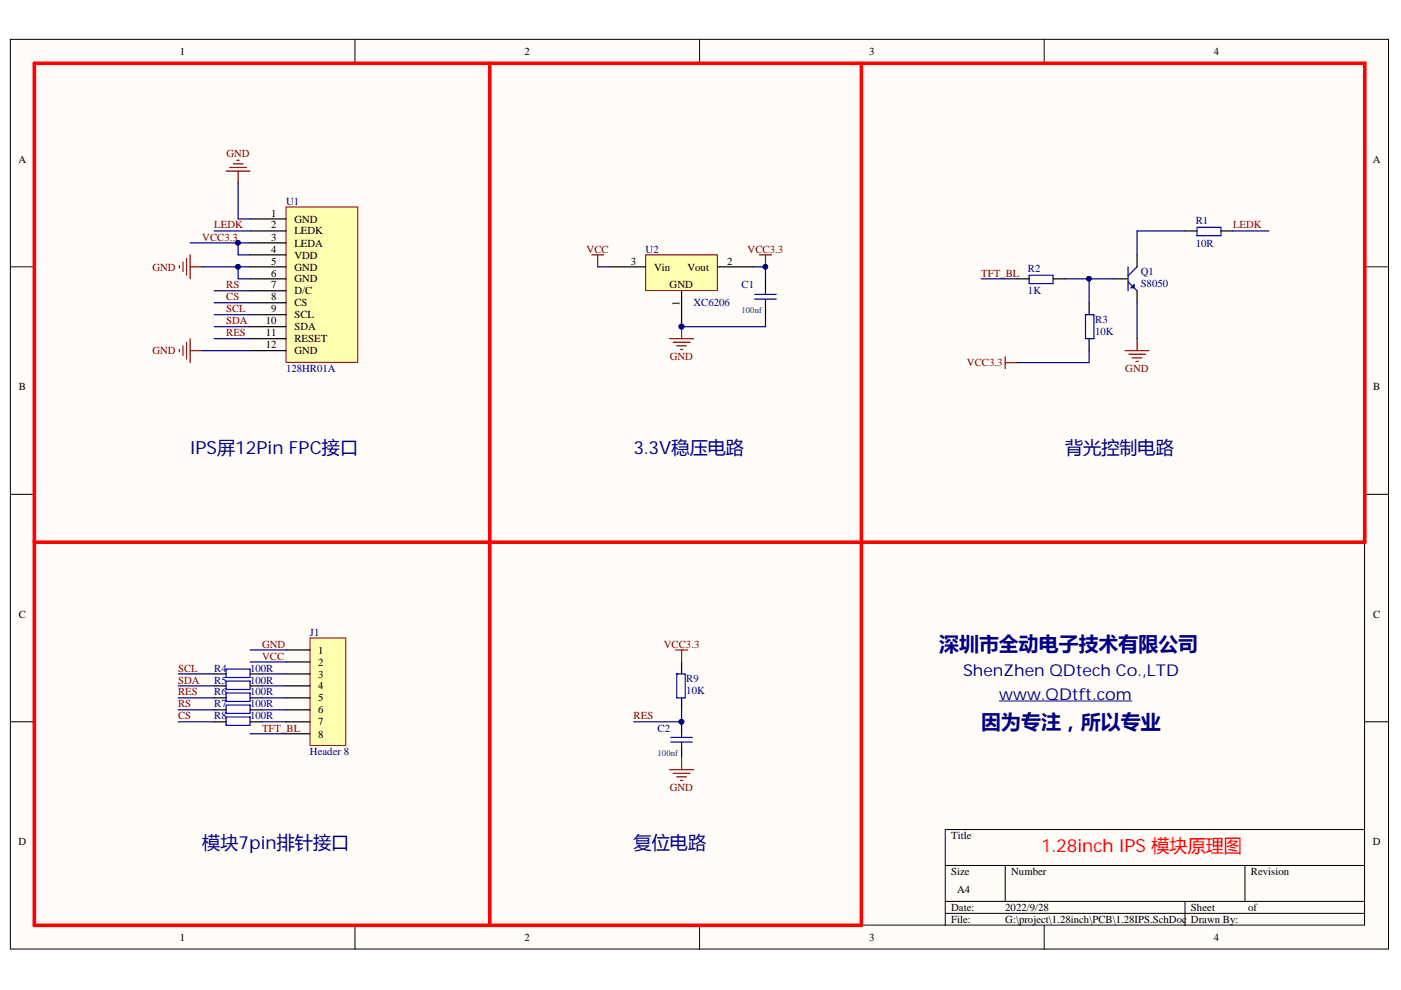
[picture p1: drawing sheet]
<svg xmlns="http://www.w3.org/2000/svg" width="297mm" height="210mm" viewBox="0 0 297 210" stroke-linecap="round" stroke-linejoin="round" font-family="sans-serif">
<g fill="#fffcf8" stroke="#000" stroke-width=".21">
<path d="M2.2 8.3h292.2v192.9h-292.2z"/>
<path d="M7.3 13.4h282v182.7h-282z"/>
</g>
<g fill="none" stroke="#000" stroke-width=".21">
<path d="M75.3 8.3v5.1M148.3 8.3v5.1M221.4 8.3v5.1M2.2 56.6h5.1M289.4 56.6h5M2.2 104.8h5.1M289.4 104.8h5M2.2 153h5.1M289.4 153h5M289.4 175.9h-89v20.3M75.3 196.2v5.1M148.3 196.2v5.1"/>
<path d="M200.4 183.5h89M200.4 191.1h89M200.4 193.7h89M213.1 183.5v7.6M221.4 196.2v5.1M251.2 191.1v5.1M263.9 183.5v7.6"/>
</g>
<path d="M218.2 58.4h5.1v1.7h-5.1zM253.8 48.2h5.1v1.8h-5.1zM160 63.4h4.6M160 62.4h4.6M162.3 61.7v.7M162.3 63.4v.8M230.2 66.7h1.7v5.1h-1.7z" fill="none" stroke="#00f" stroke-width=".25"/>
<path d="M162.3 59.1v2.6M215.7 59.1h2.5M223.3 59.1h2.5M236 59.1h3M241.1 54v2.6M251.2 49h2.6M258.9 49h2.5M162.3 64.2v2.5M230.9 64.2v2.5M230.9 71.8v2.5M241.1 61.7v2.5" fill="none" stroke="#000" stroke-width=".25"/>
<path d="M239.2 56.6v5.1M239.2 59.7l1.9 2M241.1 56.6l-1.9 1.9M239.8 61l.6-.6v.6z" fill="none" stroke="#11037f" stroke-width=".25"/>
<path d="M213.1 75.6v2.6M213.1 76.9h2.6M238.5 74.3h5.1M239.3 75.1h3.6M240.1 75.9h2M240.8 76.6h.5M241.1 71.8v2.5" fill="none" stroke="#800000" stroke-width=".25"/>
<path d="M7.3 115v-101.6h282.1v101.6h-282.1v81.2" fill="none" stroke="#f00" stroke-width=".76"/>
<path d="M211.9 148.6h28.1" fill="none" stroke="#000080" stroke-width=".21"/>
<path d="M60.6 43.9h15.2v32.9h-15.2z" fill="#ffffb0" stroke="#800000" stroke-width=".21"/>
<path d="M53 46.4h7.6M53 49h7.6M53 51.5h7.6M53 54h7.6M53 56.6h7.6M53 59.1h7.6M53 61.7h7.6M53 64.2h7.6M53 66.7h7.6M53 69.3h7.6M53 71.8h7.6M53 74.3h7.6" fill="none" stroke="#000" stroke-width=".25"/>
<g fill="none" stroke="#800000" stroke-width=".25">
<path d="M47.9 36.3h5.1M48.7 35.5h3.6M49.5 34.7h2M50.2 34h.5M50.5 36.3v2.5M38 56.3v.5M38.8 55.6v2M39.6 54.8v3.6M40.3 54v5.1M40.3 56.6h2.6M38 74.1v.5M38.8 73.3v2.1"/>
<path d="M39.6 72.6v3.5M40.3 71.8v5.1M40.3 74.3h2.6"/>
</g>
<path d="M65.7 135.3h7.6v22.8h-7.6z" fill="#ffffb0" stroke="#800000" stroke-width=".21"/>
<g fill="none" stroke="#000" stroke-width=".25">
<path d="M60.6 137.8h5.1M45.4 142.9h2.5M45.4 145.4h2.5M45.4 148h2.5M45.4 150.5h2.5M45.4 153h2.5M53 142.9h2.6M53 145.4h2.6M53 148h2.6M53 150.5h2.6M53 153h2.6M60.6 140.3h5.1"/>
<path d="M60.6 142.9h5.1M60.6 145.4h5.1M60.6 148h5.1M60.6 150.5h5.1M60.6 153h5.1M60.6 155.6h5.1M144.5 140.3v2.6M144.5 148v2.5M144.5 153v2.6M144.5 158.1v2.6"/>
</g>
<path d="M47.9 141.9h5.1v1.7h-5.1zM47.9 144.4h5.1v1.8h-5.1zM47.9 146.9h5.1v1.8h-5.1zM47.9 149.5h5.1v1.8h-5.1zM47.9 152h5.1v1.8h-5.1zM142.2 157.4h4.6M142.2 156.3h4.6M143.5 142.9h1.8v5.1h-1.8zM144.5 155.6v.7M144.5 157.4v.7" fill="none" stroke="#00f" stroke-width=".25"/>
<circle cx="144.5" cy="153" r=".48" fill="#000080" stroke="#000080" stroke-width=".21"/>
<path d="M143.2 137.8h2.6M144.5 137.8v2.5M142 163.2h5.1M142.7 164h3.6M143.5 164.7h2M144.3 165.5h.5M144.5 160.7v2.5" fill="none" stroke="#800000" stroke-width=".25"/>
<path d="M136.9 54h15.2v7.6h-15.2z" fill="#ffffb0" stroke="#800000" stroke-width=".21"/>
<path d="M129.3 56.6h7.6M152.1 56.6h7.7M144.5 61.7v7.6" fill="none" stroke="#000" stroke-width=".25"/>
<g fill="#000080" stroke="#000080" stroke-width=".21">
<circle cx="144.5" cy="69.2" r=".48"/>
<circle cx="162.3" cy="56.6" r=".48"/>
<circle cx="230.9" cy="59.1" r=".49"/>
<circle cx="50.5" cy="51.5" r=".49"/>
<circle cx="50.5" cy="56.6" r=".49"/>
<circle cx="144.5" cy="153" r=".48"/>
</g>
<path d="M125.5 54h2.5M126.7 54v2.6M161 54h2.6M162.3 54v2.6M142 71.8h5.1M142.7 72.6h3.6M143.5 73.3h2M144.3 74.1h.5M144.5 69.3v2.5" fill="none" stroke="#800000" stroke-width=".25"/>
<path d="M103.8 13.4v182.8M182.6 13.4v182.8h-175.3" fill="none" stroke="#f00" stroke-width=".76"/>
<g fill="none" stroke="#000080" stroke-width=".25">
<path d="M50.5 38.8v7.6h2.5M40.3 51.5h10.2M42.9 56.6h10.1M45.4 49h7.6M50.5 56.6v2.5h2.5M53 51.5h-2.5v2.5h2.5M126.7 56.6h2.6M159.8 56.6h2.5v2.5M208 59.1h7.7M225.8 59.1h10.2M230.9 59.1v5.1M251.2 49h-10.1v5"/>
<path d="M261.4 49h7.6M42.9 74.3h10.1M45.4 61.7h7.6M45.4 64.2h7.6M45.4 66.7h7.6M45.4 69.3h7.6M45.4 71.8h7.6M162.3 66.7v2.6h-17.8M230.9 74.3v2.6h-15.2M241.1 64.2v7.6M53 137.8h7.6M37.8 142.9h7.6"/>
<path d="M37.8 145.4h7.6M37.8 148h7.6M37.8 150.5h7.6M37.8 153h7.6M53 140.3h7.6M53 155.6h7.6M55.6 142.9h5M55.6 145.4h5M55.6 148h5M55.6 150.5h5M55.6 153h5M144.5 150.5v2.5h-10.2"/>
</g>
<g font-size="4.2" fill="#000080">
<text x="199.1" y="138">深圳市全动电子技术有限公司</text>
<text x="208.1" y="154.5">因为专注，所以专业</text>
</g>
<g font-size="3.8" fill="#000080">
<text x="40.3" y="96.2">IPS屏12Pin FPC接口</text>
<text x="134.3" y="96.2">3.3V稳压电路</text>
<text x="225.8" y="96.2">背光控制电路</text>
<text x="42.9" y="179.9">模块7pin排针接口</text>
<text x="134.3" y="179.9">复位电路</text>
</g>
<text font-size="3.8" fill="#f00" x="220.7" y="180.7">1.28inch IPS 模块原理图</text>
<g font-size="3.5" fill="#000080">
<text x="204.2" y="143.2">ShenZhen QDtech Co.,LTD</text>
<text x="211.9" y="148.3">www.QDtft.com</text>
</g>
<g font-size="2.3">
<text x="38.1" y="11.7">1</text>
<text x="111.2" y="11.7">2</text>
<text x="184.3" y="11.7">3</text>
<text x="257.3" y="11.7">4</text>
<text x="3.9" y="34.5">A</text>
<text x="291.1" y="34.5">A</text>
<text x="57.5" y="45.9">1</text>
<text x="62.4" y="47.2">GND</text>
<text x="57.5" y="48.4">2</text>
<text x="57.5" y="51">3</text>
<text x="57.5" y="53.6">4</text>
<text x="62.4" y="49.7">LEDK</text>
<text x="62.4" y="52.3">LEDA</text>
<text x="57.5" y="56.1">5</text>
<text x="57.5" y="58.6">6</text>
<text x="62.4" y="54.8">VDD</text>
<text x="62.4" y="57.4">GND</text>
<text x="62.4" y="59.9">GND</text>
<text x="133.7" y="56.1">3</text>
<text x="138.7" y="57.4">Vin</text>
<text x="145.8" y="57.4">Vout</text>
<text x="154.2" y="56.1">2</text>
<text x="57.5" y="61.2">7</text>
<text x="57.5" y="63.7">8</text>
<text x="62.4" y="62.4">D/C</text>
<text x="62.4" y="65">CS</text>
<text x="142" y="61.2">GND</text>
<text x="144" y="64.8" transform="rotate(-90 144 64.8)">1</text>
<text x="56.3" y="68.8">10</text>
<text x="56.3" y="71.3">11</text>
<text x="57.5" y="66.2">9</text>
<text x="62.4" y="67.5">SCL</text>
<text x="62.4" y="70">SDA</text>
<text x="56.3" y="73.8">12</text>
<text x="62.4" y="72.6">RESET</text>
<text x="62.4" y="75.1">GND</text>
<text x="4" y="82.7">B</text>
<text x="291.2" y="82.7">B</text>
<text x="4" y="131">C</text>
<text x="291.2" y="131">C</text>
<text x="67.5" y="138.6">1</text>
<text x="67.5" y="141.1">2</text>
<text x="67.5" y="143.7">3</text>
<text x="67.5" y="146.2">4</text>
<text x="67.5" y="148.7">5</text>
<text x="67.5" y="151.3">6</text>
<text x="67.5" y="153.8">7</text>
<text x="67.5" y="156.4">8</text>
<text x="3.9" y="179.2">D</text>
<text x="201.7" y="177.9">Title</text>
<text x="291.1" y="179.2">D</text>
<text x="201.7" y="185.6">Size</text>
<text x="214.4" y="185.6">Number</text>
<text x="265.2" y="185.6">Revision</text>
<text x="202.9" y="189.4">A4</text>
<text x="201.7" y="193.2">Date:</text>
<text x="201.7" y="195.7">File:</text>
<text x="213.1" y="193.2">2022/9/28</text>
<text x="213.1" y="195.7">G:\project\1.28inch\PCB\1.28IPS.SchDoc</text>
<text x="252.5" y="193.2">Sheet</text>
<text x="252.5" y="195.7">Drawn By:</text>
<text x="264.6" y="193.2">of</text>
<text x="38.1" y="199.5">1</text>
<text x="111.2" y="199.5">2</text>
<text x="184.3" y="199.5">3</text>
<text x="257.3" y="199.5">4</text>
</g>
<g font-size="2.3" fill="#800000">
<text x="48" y="33.2">GND</text>
<text x="42.9" y="51">VCC3.3</text>
<text x="45.4" y="48.4">LEDK</text>
<text x="124.4" y="53.6">VCC</text>
<text x="158.5" y="53.6">VCC3.3</text>
<text x="261.4" y="48.4">LEDK</text>
<text x="32.3" y="57.4">GND</text>
<text x="208.1" y="58.6">TFT_BL</text>
<text x="48" y="61.2">RS</text>
<text x="48" y="63.7">CS</text>
<text x="48" y="66.2">SCL</text>
<text x="48" y="68.8">SDA</text>
<text x="48" y="71.3">RES</text>
<text x="32.3" y="75.1">GND</text>
<text x="142" y="76.4">GND</text>
<text x="205" y="77.7">VCC3.3</text>
<text x="238.6" y="78.9">GND</text>
<text x="55.6" y="137.3">GND</text>
<text x="140.7" y="137.3">VCC3.3</text>
<text x="37.8" y="142.4">SCL</text>
<text x="55.6" y="139.9">VCC</text>
<text x="37.8" y="144.9">SDA</text>
<text x="37.8" y="147.5">RES</text>
<text x="37.8" y="150">RS</text>
<text x="37.8" y="152.5">CS</text>
<text x="55.6" y="155.1">TFT_BL</text>
<text x="134.3" y="152.5">RES</text>
<text x="142" y="167.8">GND</text>
</g>
<g font-size="2.3" fill="#000080">
<text x="60.6" y="43.4">U1</text>
<text x="253.5" y="47.4">R1</text>
<text x="136.9" y="53.6">U2</text>
<text x="253.5" y="52.3">10R</text>
<text x="218" y="57.6">R2</text>
<text x="241.8" y="58.4">Q1</text>
<text x="147" y="65">XC6206</text>
<text x="157.2" y="61.2">C1</text>
<text x="218" y="62.4">1K</text>
<text x="241.8" y="60.9">S8050</text>
<text x="232.2" y="68.5">R3</text>
<text x="232.2" y="71">10K</text>
<text x="60.6" y="78.9">128HR01A</text>
<text x="65.7" y="134.8">J1</text>
<text x="45.4" y="142.4">R4</text>
<text x="53" y="142.4">100R</text>
<text x="45.4" y="144.9">R5</text>
<text x="45.4" y="147.5">R6</text>
<text x="45.4" y="150">R7</text>
<text x="53" y="144.9">100R</text>
<text x="53" y="147.5">100R</text>
<text x="53" y="150">100R</text>
<text x="145.5" y="144.7">R9</text>
<text x="145.5" y="147.2">10K</text>
<text x="45.4" y="152.5">R8</text>
<text x="53" y="152.5">100R</text>
<text x="139.4" y="155.1">C2</text>
<text x="65.7" y="160.2">Header 8</text>
</g>
<g font-size="1.8" fill="#073763">
<text x="157.2" y="66.3">100nf</text>
<text x="139.4" y="160.3">100nf</text>
</g>
</svg>
